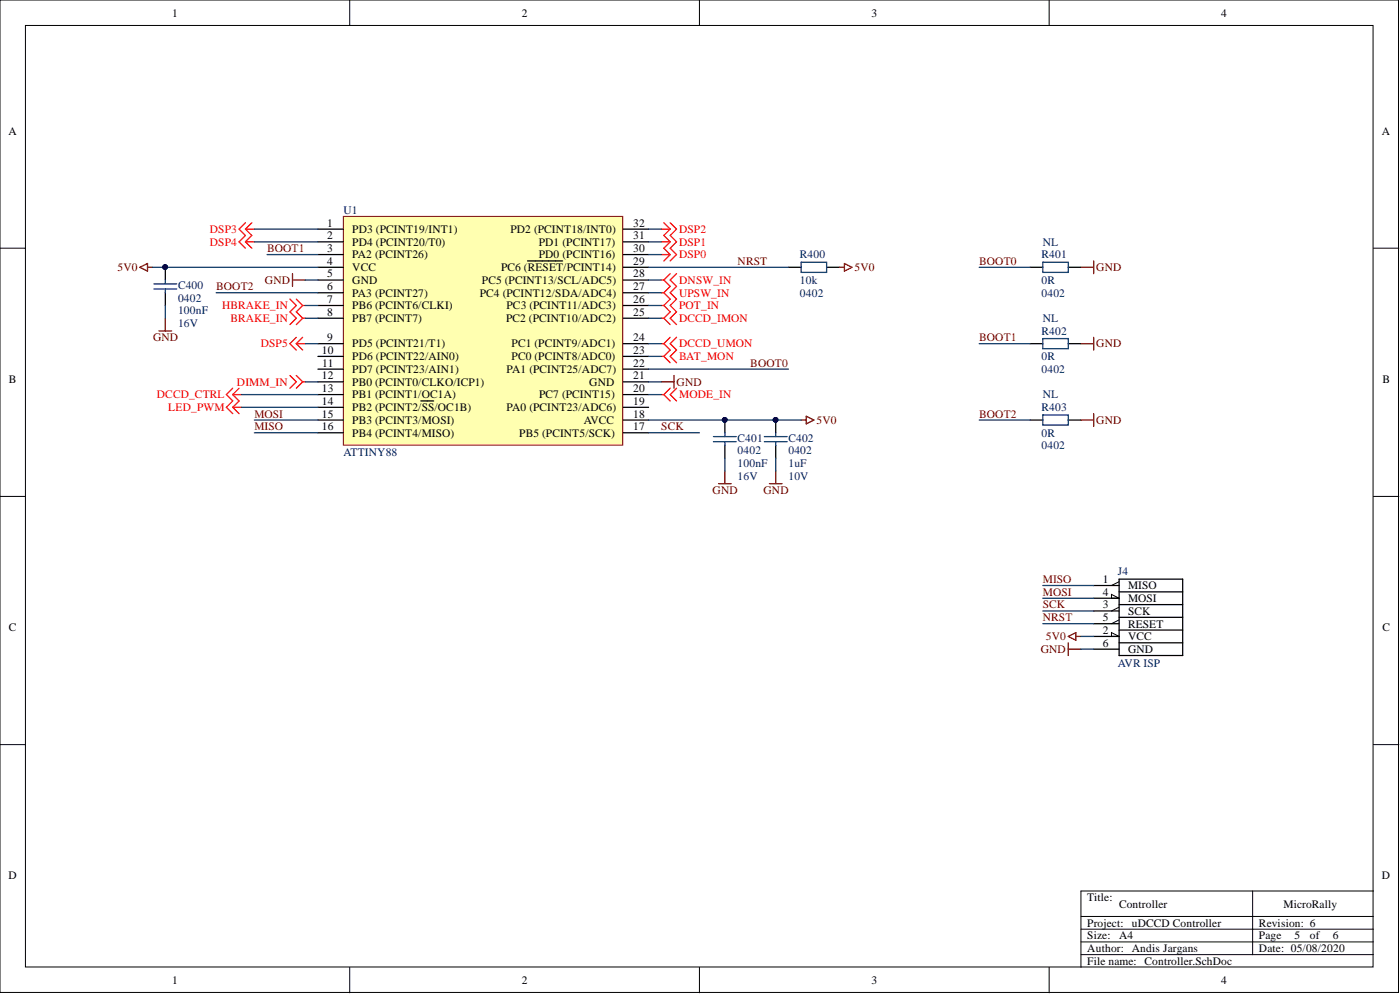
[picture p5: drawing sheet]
<svg xmlns="http://www.w3.org/2000/svg" width="279mm" height="198mm" viewBox="0 0 279 198" stroke-linecap="round" stroke-linejoin="round" font-family="sans-serif">
<g fill="#fff" stroke="#000" stroke-width=".2">
<path d="M0 0h279.1v198h-279.1z"/>
<path d="M5.1 5.1h268.9v187.8h-268.9z"/>
</g>
<g fill="none" stroke="#000" stroke-width=".2">
<path d="M69.8 0v5.1M139.6 0v5.1M209.4 0v5.1M0 49.5h5.1M274.1 49.5h5.1M0 99h5.1M274.1 99h5.1M0 148.5h5.1M274.1 148.5h5.1M250 177.7v12.7M274.1 177.7h-58.4v15.3M69.8 193v5"/>
<path d="M139.6 193v5M209.4 193v5M215.7 182.8h58.4M215.7 190.4h58.4M215.7 185.3h58.4M215.7 187.9h58.4"/>
</g>
<path d="M68.5 43.2h55.8v45.6h-55.8z" fill="#ffffb0" stroke="#800000" stroke-width=".2"/>
<g fill="none" stroke="#000" stroke-width=".25">
<path d="M33 53.3v2.6M33 58.4v2.5M63.4 45.7h5.1M63.4 48.2h5.1M63.4 50.8h5.1M63.4 53.3h5.1M63.4 55.9h5.1M63.4 58.4h5.1M105.3 52h7M124.4 45.7h5M124.4 48.2h5M124.4 50.8h5"/>
<path d="M124.4 53.3h5M124.4 55.9h5M124.4 58.4h5M157.4 53.3h2.5M165 53.3h2.5M205.6 53.3h2.5M213.2 53.3h2.5M63.4 60.9h5.1M63.4 63.5h5.1M63.4 68.5h5.1M63.4 71.1h5.1M63.4 73.6h5.1"/>
<path d="M63.4 76.2h5.1M63.4 78.7h5.1M84 80h2.5M124.4 60.9h5M124.4 63.5h5M124.4 68.5h5M124.4 71.1h5M124.4 73.6h5M124.4 76.2h5M124.4 78.7h5M205.6 68.5h2.5M213.2 68.5h2.5"/>
<path d="M63.4 81.2h5.1M63.4 83.8h5.1M63.4 86.3h5.1M124.4 81.2h5M124.4 83.8h5M124.4 86.3h5M144.7 83.8v2.5M144.7 88.9v2.5M154.8 83.8v2.5M154.8 88.9v2.5M205.6 83.8h2.5M213.2 83.8h2.5"/>
<path d="M218.3 119.3h5M218.3 116.8h5M223.3 115.5h12.7v15.2h-12.7zM223.3 118.1h12.7M218.3 121.9h5M218.3 126.9h5M218.3 124.4h5M218.3 129.5h5M223.3 120.6h12.7M223.3 123.1h12.7M223.3 125.7h12.7M223.3 128.2h12.7"/>
</g>
<path d="M221.8 118.6l1.5 .7h-1.5zM223.3 116l-1.5 .8M221.8 126.2l1.5 .7h-1.5zM223.3 121.1l-1.5 .8M223.3 123.6l-1.5 .8" fill="none" stroke="#000" stroke-width=".2"/>
<g fill="none" stroke="#600" stroke-width=".25">
<path d="M27.9 53.3l1.5-.7v1.5zM29.4 53.3h1.1M58.4 54.6v2.5M58.4 55.9h2.5M167.5 53.3h1M168.5 52.6l1.5 .7-1.5 .8zM215.7 53.3h2.6M218.3 52v2.6M31.7 66h2.6M33 63.5v2.5M132 76.2h2.5M134.5 74.9v2.5"/>
<path d="M215.7 68.5h2.6M218.3 67.3v2.5M143.4 96.5h2.5M144.7 93.9v2.6M153.5 96.5h2.6M154.8 93.9v2.6M159.9 83.8h1M160.9 83l1.5 .8-1.5 .7zM215.7 83.8h2.6M218.3 82.5v2.6M213.2 126.9l1.5-.7v1.5zM213.2 128.2v2.5"/>
<path d="M213.2 129.5h2.5M214.7 126.9h1"/>
</g>
<g fill="#000080" stroke="#000080" stroke-width=".2">
<circle cx="144.6" cy="83.7" r=".47"/>
<circle cx="154.8" cy="83.7" r=".47"/>
<circle cx="33" cy="53.3" r=".47"/>
</g>
<g fill="none" stroke="#0000bf" stroke-width=".25">
<path d="M30.7 56.6h4.6M30.7 57.6h4.6M33 55.9v.7M33 57.6v.8M159.9 52.3h5.1v2h-5.1zM208.1 52.3h5.1v2h-5.1zM208.1 67.5h5.1v2.1h-5.1zM142.4 87.1h4.5M142.4 88.1h4.5M144.7 86.3v.8M144.7 88.1v.8M152.5 87.1h4.6"/>
<path d="M152.5 88.1h4.6M154.8 86.3v.8M154.8 88.1v.8M208.1 82.8h5.1v2h-5.1z"/>
</g>
<g fill="none" stroke="#f00" stroke-width=".25">
<path d="M49 48.2h1.8M49 45.7h1.8M49 45.7l1.3 1.3-1.3 1.2M49 44.4l-1.3 1.3 1.3 1.3-1.3 1.2 1.3 1.3M49 48.2l1.3 1.3M50.3 44.4l-1.3 1.3M57.9 59.7l1.2 1.2-1.2 1.3 1.2 1.3-1.2 1.2M59.1 59.7l1.3 1.2M132 50.8h1.8M132 48.2h1.8M132 45.7h1.8M132 58.4h.5"/>
<path d="M132 55.9h.5M132.5 58.4l1.3 1.3-1.3 1.2M132.5 44.4l1.3 1.3M132.5 55.9l1.3 1.2-1.3 1.3M133.8 50.8l-1.3 1.2M133.8 48.2l-1.3 1.3 1.3 1.3M133.8 44.4l1.2 1.3-1.2 1.3 1.2 1.2-1.2 1.3 1.2 1.3-1.2 1.2M133.8 45.7l-1.3 1.3 1.3 1.2M133.8 54.6l-1.3 1.3M135 54.6l-1.2 1.3 1.2 1.2-1.2 1.3 1.2 1.3-1.2 1.2 1.2 1.3-1.2 1.3 1.2 1.2M46.4 77.4l-1.2 1.3 1.2 1.3-1.2 1.2 1.2 1.3M46.4 78.7h1.8"/>
<path d="M46.4 78.7l1.3 1.3-1.3 1.2M47.7 77.4l-1.3 1.3M57.9 74.9l1.2 1.3-1.2 1.2M59.1 68.5h1.8M59.1 67.3l-1.2 1.2 1.2 1.3M59.1 74.9l1.3 1.3M59.1 68.5l1.3 1.3M60.4 63.5l-1.3 1.2M60.4 60.9l-1.3 1.3 1.3 1.3M60.4 63.5h.5M60.4 60.9h.5M60.4 67.3l-1.3 1.2"/>
<path d="M60.4 76.2l-1.3 1.2M60.4 76.2h.5M132 63.5h.5M132 60.9h.5M132 78.7h.5M132 71.1h.5M132 68.5h.5M132.5 60.9l1.3 1.3-1.3 1.3M132.5 78.7l1.3 1.3M132.5 71.1l1.3 1.3M132.5 68.5l1.3 1.3-1.3 1.3M132.5 63.5l1.3 1.2"/>
<path d="M133.8 77.4l-1.3 1.3M133.8 67.3l-1.3 1.2M135 77.4l-1.2 1.3 1.2 1.3M135 67.3l-1.2 1.2 1.2 1.3-1.2 1.3 1.2 1.3M46.4 81.2l1.3 1.3M46.4 81.2h1.8"/>
</g>
<g fill="none" stroke="#073763" stroke-width=".25">
<path d="M30.5 53.3h32.9M43.1 58.4h20.3M50.8 48.2h12.6M50.8 45.7h12.6M53.3 50.8h10.1M60.9 55.9h2.5M129.4 48.2h2.6M129.4 45.7h2.6M129.4 55.9h2.6M129.4 58.4h2.6M129.4 53.3h28M129.4 50.8h2.6"/>
<path d="M195.4 53.3h10.2M33 60.9v2.6M48.2 78.7h15.2M60.9 68.5h2.5M60.9 76.2h2.5M60.9 63.5h2.5M60.9 60.9h2.5M129.4 78.7h2.6M129.4 68.5h2.6M129.4 76.2h2.6M129.4 71.1h2.6M129.4 63.5h2.6"/>
<path d="M129.4 60.9h2.6M129.4 73.6h28M195.4 68.5h10.2M48.2 81.2h15.2M50.8 86.3h12.6M50.8 83.8h12.6M129.4 83.8h30.5M129.4 86.3h10.2M144.7 91.4v2.5M154.8 91.4v2.5M195.4 83.8h10.2M208.1 119.3h10.2"/>
<path d="M208.1 116.8h10.2M208.1 124.4h10.2M208.1 121.9h10.2M215.7 129.5h2.6M215.7 126.9h2.6"/>
</g>
<g font-size="2.3">
<text x="34.3" y="3.3">1</text>
<text x="104.1" y="3.3">2</text>
<text x="173.9" y="3.3">3</text>
<text x="243.7" y="3.3">4</text>
<text x="1.7" y="26.8">A</text>
<text x="275.8" y="26.8">A</text>
<text x="65.3" y="45.2">1</text>
<text x="65.3" y="47.7">2</text>
<text x="70.3" y="46.5">PD3 (PCINT19/INT1)</text>
<text x="101.9" y="46.5">PD2 (PCINT18/INT0)</text>
<text x="126.4" y="47.7">31</text>
<text x="126.4" y="45.2">32</text>
<text x="65.3" y="50.3">3</text>
<text x="65.3" y="52.8">4</text>
<text x="70.3" y="49">PD4 (PCINT20/T0)</text>
<text x="70.3" y="51.5">PA2 (PCINT26)</text>
<text x="107.5" y="51.5">PD0 (PCINT16)</text>
<text x="107.5" y="49">PD1 (PCINT17)</text>
<text x="126.4" y="52.8">29</text>
<text x="126.4" y="50.3">30</text>
<text x="65.3" y="55.3">5</text>
<text x="65.3" y="57.9">6</text>
<text x="70.3" y="54.1">VCC</text>
<text x="70.3" y="56.6">GND</text>
<text x="70.3" y="59.2">PA3 (PCINT27)</text>
<text x="95.8" y="59.2">PC4 (PCINT12/SDA/ADC4)</text>
<text x="96.2" y="56.6">PC5 (PCINT13/SCL/ADC5)</text>
<text x="100" y="54.1">PC6 (RESET/PCINT14)</text>
<text x="126.4" y="57.9">27</text>
<text x="126.4" y="55.3">28</text>
<text x="65.3" y="60.4">7</text>
<text x="65.3" y="63">8</text>
<text x="70.3" y="61.7">PB6 (PCINT6/CLKI)</text>
<text x="70.3" y="64.2">PB7 (PCINT7)</text>
<text x="101" y="64.2">PC2 (PCINT10/ADC2)</text>
<text x="101.1" y="61.7">PC3 (PCINT11/ADC3)</text>
<text x="126.4" y="63">25</text>
<text x="126.4" y="60.4">26</text>
<text x="64.2" y="70.6">10</text>
<text x="65.3" y="68">9</text>
<text x="70.3" y="69.3">PD5 (PCINT21/T1)</text>
<text x="70.3" y="71.8">PD6 (PCINT22/AIN0)</text>
<text x="102.1" y="71.8">PC0 (PCINT8/ADC0)</text>
<text x="102.1" y="69.3">PC1 (PCINT9/ADC1)</text>
<text x="126.4" y="70.6">23</text>
<text x="126.4" y="68">24</text>
<text x="1.8" y="76.3">B</text>
<text x="64.2" y="75.7">12</text>
<text x="64.3" y="73.1">11</text>
<text x="70.3" y="74.4">PD7 (PCINT23/AIN1)</text>
<text x="70.3" y="76.9">PB0 (PCINT0/CLKO/ICP1)</text>
<text x="101.1" y="74.4">PA1 (PCINT25/ADC7)</text>
<text x="117.6" y="76.9">GND</text>
<text x="126.4" y="75.7">21</text>
<text x="126.4" y="73.1">22</text>
<text x="275.9" y="76.3">B</text>
<text x="64.2" y="78.2">13</text>
<text x="64.2" y="80.7">14</text>
<text x="64.2" y="83.3">15</text>
<text x="70.3" y="79.5">PB1 (PCINT1/OC1A)</text>
<text x="70.3" y="82">PB2 (PCINT2/SS/OC1B)</text>
<text x="101.1" y="82">PA0 (PCINT23/ADC6)</text>
<text x="107.6" y="79.5">PC7 (PCINT15)</text>
<text x="126.4" y="83.3">18</text>
<text x="126.4" y="80.7">19</text>
<text x="126.4" y="78.2">20</text>
<text x="64.2" y="85.8">16</text>
<text x="70.3" y="84.5">PB3 (PCINT3/MOSI)</text>
<text x="70.3" y="87.1">PB4 (PCINT4/MISO)</text>
<text x="103.6" y="87.1">PB5 (PCINT5/SCK)</text>
<text x="116.5" y="84.5">AVCC</text>
<text x="126.4" y="85.8">17</text>
<text x="220.1" y="118.8">4</text>
<text x="220.1" y="116.3">1</text>
<text x="225.1" y="117.5">MISO</text>
<text x="1.8" y="125.8">C</text>
<text x="220.1" y="121.4">3</text>
<text x="220.1" y="123.9">5</text>
<text x="225.1" y="120.1">MOSI</text>
<text x="225.1" y="122.6">SCK</text>
<text x="225.1" y="125.2">RESET</text>
<text x="275.9" y="125.8">C</text>
<text x="220.1" y="126.4">2</text>
<text x="220.1" y="129">6</text>
<text x="225.1" y="127.7">VCC</text>
<text x="225.1" y="130.2">GND</text>
<text x="1.7" y="175.3">D</text>
<text x="217" y="179.7">Title:</text>
<text x="275.8" y="175.3">D</text>
<text x="217" y="184.8">Project:</text>
<text x="223.3" y="181">Controller</text>
<text x="225.9" y="184.8">uDCCD Controller</text>
<text x="251.3" y="184.8">Revision: 6</text>
<text x="256.2" y="181">MicroRally</text>
<text x="217" y="189.9">Author: Andis Jargans</text>
<text x="217" y="187.4">Size:</text>
<text x="223.3" y="187.4">A4</text>
<text x="251.3" y="189.9">Date: 05/08/2020</text>
<text x="251.3" y="187.4">Page</text>
<text x="258.4" y="187.4">5</text>
<text x="261.4" y="187.4">of</text>
<text x="266" y="187.4">6</text>
<text x="34.3" y="196.3">1</text>
<text x="104.1" y="196.3">2</text>
<text x="173.9" y="196.3">3</text>
<text x="217" y="192.4">File name: Controller.SchDoc</text>
<text x="243.7" y="196.3">4</text>
</g>
<g font-size="2.3" fill="#f00">
<text x="41.9" y="46.5">DSP3</text>
<text x="135.5" y="46.5">DSP2</text>
<text x="41.9" y="49">DSP4</text>
<text x="135.5" y="51.5">DSP0</text>
<text x="135.5" y="49">DSP1</text>
<text x="135.5" y="59.2">UPSW_IN</text>
<text x="135.5" y="56.6">DNSW_IN</text>
<text x="44.3" y="61.7">HBRAKE_IN</text>
<text x="46" y="64.2">BRAKE_IN</text>
<text x="135.5" y="61.7">POT_IN</text>
<text x="135.5" y="64.2">DCCD_IMON</text>
<text x="52" y="69.3">DSP5</text>
<text x="135.5" y="71.8">BAT_MON</text>
<text x="135.5" y="69.3">DCCD_UMON</text>
<text x="47.3" y="76.9">DIMM_IN</text>
<text x="31.3" y="79.5">DCCD_CTRL</text>
<text x="33.6" y="82">LED_PWM</text>
<text x="135.5" y="79.5">MODE_IN</text>
</g>
<g font-size="2.3" fill="#000080">
<text x="68.5" y="42.7">U1</text>
<text x="159.6" y="51.5">R400</text>
<text x="207.9" y="51.5">R401</text>
<text x="208.1" y="49">NL</text>
<text x="35.5" y="57.6">C400</text>
<text x="159.6" y="56.6">10k</text>
<text x="159.6" y="59.2">0402</text>
<text x="207.9" y="56.6">0R</text>
<text x="207.9" y="59.2">0402</text>
<text x="35.5" y="60.2">0402</text>
<text x="35.5" y="62.7">100nF</text>
<text x="35.5" y="65.2">16V</text>
<text x="208.1" y="64.2">NL</text>
<text x="207.9" y="71.8">0R</text>
<text x="207.9" y="66.8">R402</text>
<text x="207.9" y="74.4">0402</text>
<text x="207.9" y="82">R403</text>
<text x="208.1" y="79.5">NL</text>
<text x="147.2" y="88.1">C401</text>
<text x="157.4" y="88.1">C402</text>
<text x="207.9" y="87.1">0R</text>
<text x="207.9" y="89.6">0402</text>
<text x="68.5" y="90.9">ATTINY88</text>
<text x="147.2" y="90.6">0402</text>
<text x="147.2" y="93.2">100nF</text>
<text x="147.2" y="95.7">16V</text>
<text x="157.4" y="90.6">0402</text>
<text x="157.4" y="93.2">1uF</text>
<text x="157.4" y="95.7">10V</text>
<text x="223.1" y="114.8">J4</text>
<text x="223.1" y="133">AVR ISP</text>
</g>
<g font-size="2.3" fill="#800000">
<text x="53.3" y="50.3">BOOT1</text>
<text x="147.2" y="52.8">NRST</text>
<text x="195.4" y="52.8">BOOT0</text>
<text x="43.1" y="57.9">BOOT2</text>
<text x="195.4" y="68">BOOT1</text>
<text x="149.7" y="73.1">BOOT0</text>
<text x="50.8" y="83.3">MOSI</text>
<text x="195.4" y="83.3">BOOT2</text>
<text x="50.8" y="85.8">MISO</text>
<text x="132" y="85.8">SCK</text>
<text x="208.1" y="118.8">MOSI</text>
<text x="208.1" y="116.3">MISO</text>
<text x="208.1" y="121.4">SCK</text>
<text x="208.1" y="123.9">NRST</text>
</g>
<g font-size="2.3" fill="#600">
<text x="23.4" y="54.1">5V0</text>
<text x="52.9" y="56.6">GND</text>
<text x="170.6" y="54.1">5V0</text>
<text x="218.8" y="54.1">GND</text>
<text x="30.5" y="68">GND</text>
<text x="218.8" y="69.3">GND</text>
<text x="135" y="76.9">GND</text>
<text x="162.9" y="84.5">5V0</text>
<text x="218.8" y="84.5">GND</text>
<text x="142.2" y="98.5">GND</text>
<text x="152.4" y="98.5">GND</text>
<text x="207.7" y="130.2">GND</text>
<text x="208.7" y="127.7">5V0</text>
</g>
</svg>
